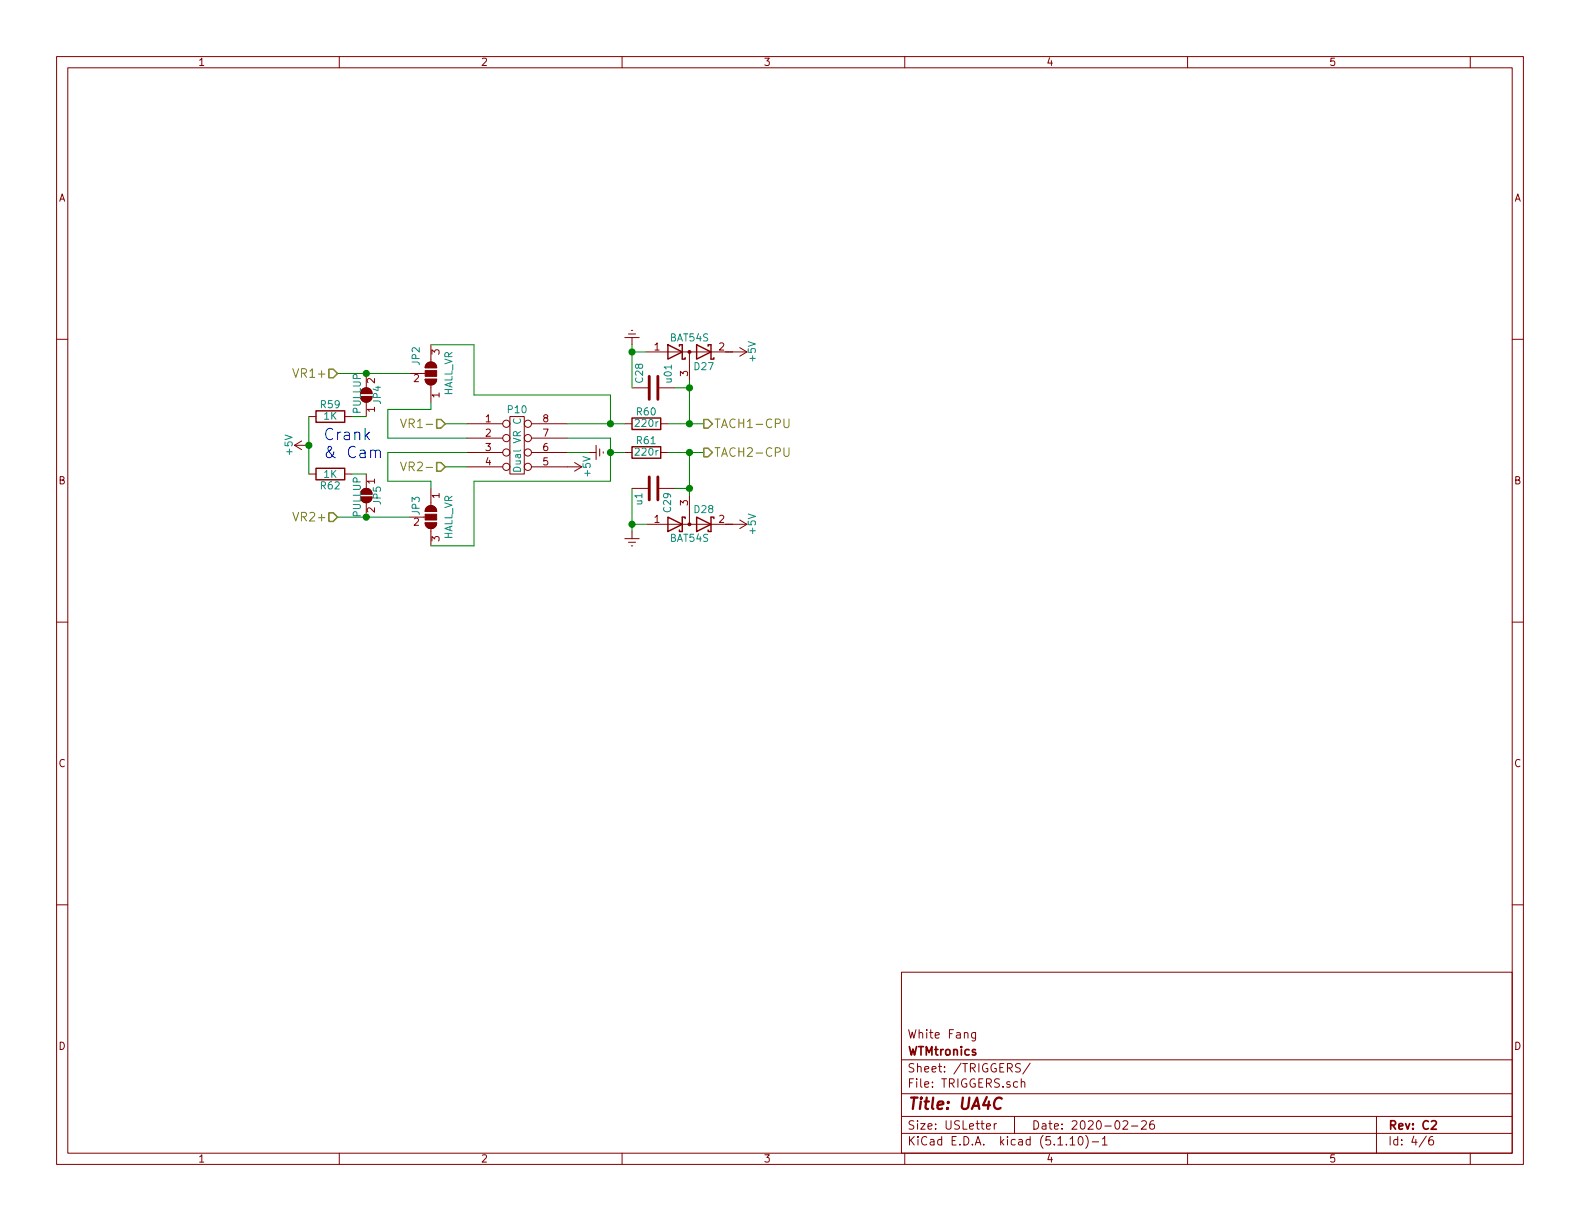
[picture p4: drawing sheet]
EESchema Schematic File Version 4
EELAYER 30 0
EELAYER END
$Descr USLetter 11000 8500
encoding utf-8
Sheet 4 6
Title "UA4C"
Date "2020-02-26"
Rev "C2"
Comp "WTMtronics"
Comment1 "White Fang"
Comment2 ""
Comment3 ""
Comment4 ""
$EndDescr
$Comp
L Underdog-rescue:DIL8-modules P10
U 1 1
P 3600 3100
F 0 "P10" H 3600 3350 50  0000 C CNN
F 1 "Dual VR C" V 3600 3100 50  0000 C CNN
F 2 "Housings_DIP:DIP-8_W7.62mm_Socket" H 3600 3100 50  0001 C CNN
F 3 "" H 3600 3100 50  0000 C CNN
F 4 "DNP" H 3600 3100 50  0001 C CNN "MPN"
	1    3600 3100
	1    0    0    -1  
$EndComp
Text HLabel 3100 2950 0    60   Input ~ 0
VR1-
Text HLabel 3100 3250 0    60   Input ~ 0
VR2-
$Comp
L Underdog-rescue:SolderJumper_3_Open-Jumper1 JP3
U 1 1
P 3000 3600
F 0 "JP3" H 2850 3500 50  0000 L CNN
F 1 "HALL_VR" H 3000 3700 50  0000 C BNN
F 2 "footprnt:JPR_3POS_SMLHL" H 3000 3600 50  0001 C CNN
F 3 "" H 3000 3600 50  0000 C CNN
F 4 "DNP" H 3000 3600 50  0001 C CNN "MPN"
	1    3000 3600
	0    1    1    0   
$EndComp
Text HLabel 2350 3600 0    60   Input ~ 0
VR2+
Text HLabel 2350 2600 0    60   Input ~ 0
VR1+
$Comp
L Underdog-rescue:SolderJumper_2_Open-Jumper1 JP4
U 1 1
P 2550 2750
AR Path="/5A77D36D" Ref="JP4"  Part="1" 
AR Path="/5ADEBF11/5A77D36D" Ref="JP4"  Part="1" 
F 0 "JP4" H 2550 2830 50  0000 C CNN
F 1 "PULLUP" H 2560 2690 50  0000 C CNN
F 2 "footprnt:JPR_2POS_SMLHL" H 2550 2750 50  0001 C CNN
F 3 "" H 2550 2750 50  0000 C CNN
F 4 "DNP" H 2550 2750 50  0001 C CNN "MPN"
	1    2550 2750
	0    1    -1   0   
$EndComp
$Comp
L power:+5V #PWR092
U 1 1
P 2150 3100
F 0 "#PWR092" H 2150 2950 50  0001 C CNN
F 1 "+5V" H 2150 3240 50  0000 C CNN
F 2 "" H 2150 3100 50  0000 C CNN
F 3 "" H 2150 3100 50  0000 C CNN
	1    2150 3100
	0    -1   -1   0   
$EndComp
$Comp
L power:+5V #PWR094
U 1 1
P 3950 3250
F 0 "#PWR094" H 3950 3100 50  0001 C CNN
F 1 "+5V" H 3950 3390 50  0000 C CNN
F 2 "" H 3950 3250 50  0000 C CNN
F 3 "" H 3950 3250 50  0000 C CNN
	1    3950 3250
	0    1    1    0   
$EndComp
$Comp
L power:Earth #PWR093
U 1 1
P 4100 3150
F 0 "#PWR093" H 4100 2900 50  0001 C CNN
F 1 "Earth" H 4100 3000 50  0001 C CNN
F 2 "" H 4100 3150 50  0000 C CNN
F 3 "" H 4100 3150 50  0000 C CNN
	1    4100 3150
	0    -1   -1   0   
$EndComp
$Comp
L Device:C C29
U 1 1
P 4550 3400
F 0 "C29" H 4575 3500 50  0000 L CNN
F 1 "u1" H 4575 3300 50  0000 L CNN
F 2 "Capacitor_SMD:C_0805_2012Metric" H 4588 3250 50  0001 C CNN
F 3 "" H 4550 3400 50  0000 C CNN
F 4 "CL21B104KBFNNNE" H 4550 3400 50  0001 C CNN "MPN"
	1    4550 3400
	0    1    1    0   
$EndComp
Text HLabel 4900 3150 2    60   Output ~ 0
TACH2-CPU
Text HLabel 4900 2950 2    60   Output ~ 0
TACH1-CPU
$Comp
L Device:C C28
U 1 1
P 4550 2700
F 0 "C28" H 4575 2800 50  0000 L CNN
F 1 "u01" H 4575 2600 50  0000 L CNN
F 2 "Capacitor_SMD:C_0805_2012Metric" H 4588 2550 50  0001 C CNN
F 3 "" H 4550 2700 50  0000 C CNN
F 4 "CL21B103KBCNNNC" H 4550 2700 50  0001 C CNN "MPN"
	1    4550 2700
	0    -1   -1   0   
$EndComp
$Comp
L power:Earth #PWR090
U 1 1
P 4400 2400
F 0 "#PWR090" H 4400 2150 50  0001 C CNN
F 1 "Earth" H 4400 2250 50  0001 C CNN
F 2 "" H 4400 2400 50  0000 C CNN
F 3 "" H 4400 2400 50  0000 C CNN
	1    4400 2400
	-1   0    0    1   
$EndComp
Text Notes 2250 3200 0    79   ~ 0
Crank\n& Cam
$Comp
L Device:R R60
U 1 1
P 4500 2950
F 0 "R60" V 4580 2950 50  0000 C CNN
F 1 "220r" V 4500 2950 50  0000 C CNN
F 2 "Resistor_SMD:R_0805_2012Metric" V 4430 2950 50  0001 C CNN
F 3 "" H 4500 2950 50  0000 C CNN
F 4 "RK73H2ATTD2200F" H 4500 2950 50  0001 C CNN "MPN"
	1    4500 2950
	0    -1   -1   0   
$EndComp
$Comp
L Device:R R61
U 1 1
P 4500 3150
F 0 "R61" V 4580 3150 50  0000 C CNN
F 1 "220r" V 4500 3150 50  0000 C CNN
F 2 "Resistor_SMD:R_0805_2012Metric" V 4430 3150 50  0001 C CNN
F 3 "" H 4500 3150 50  0000 C CNN
F 4 "RK73H2ATTD2200F" H 4500 3150 50  0001 C CNN "MPN"
	1    4500 3150
	0    -1   -1   0   
$EndComp
$Comp
L Device:R R62
U 1 1
P 2300 3300
F 0 "R62" V 2380 3300 50  0000 C CNN
F 1 "1K" V 2300 3300 50  0000 C CNN
F 2 "Resistor_SMD:R_0805_2012Metric" V 2230 3300 50  0001 C CNN
F 3 "" H 2300 3300 50  0000 C CNN
F 4 "RK73H2ATTD1001F" H 2300 3300 50  0001 C CNN "MPN"
	1    2300 3300
	0    -1   1    0   
$EndComp
$Comp
L Device:R R59
U 1 1
P 2300 2900
F 0 "R59" V 2380 2900 50  0000 C CNN
F 1 "1K" V 2300 2900 50  0000 C CNN
F 2 "Resistor_SMD:R_0805_2012Metric" V 2230 2900 50  0001 C CNN
F 3 "" H 2300 2900 50  0000 C CNN
F 4 "RK73H2ATTD1001F" H 2300 2900 50  0001 C CNN "MPN"
	1    2300 2900
	0    -1   -1   0   
$EndComp
Wire Wire Line
	3100 2950 3250 2950
Wire Wire Line
	3250 3250 3100 3250
Wire Wire Line
	2350 3600 2550 3600
Connection ~ 2550 3600
Wire Wire Line
	2350 2600 2550 2600
Connection ~ 2550 2600
Wire Wire Line
	3000 3350 2700 3350
Wire Wire Line
	2700 3350 2700 3150
Wire Wire Line
	2700 3150 3250 3150
Wire Wire Line
	2700 2850 3000 2850
Wire Wire Line
	2700 2850 2700 3050
Wire Wire Line
	2700 3050 3250 3050
Wire Wire Line
	3950 3150 4100 3150
Wire Wire Line
	4250 3350 3300 3350
Wire Wire Line
	4250 3050 4250 3150
Wire Wire Line
	4250 3050 3950 3050
Wire Wire Line
	3000 2400 3300 2400
Wire Wire Line
	3300 2400 3300 2750
Wire Wire Line
	3300 3350 3300 3800
Wire Wire Line
	2450 3300 2550 3300
Wire Wire Line
	2450 2900 2550 2900
Wire Wire Line
	2150 2900 2150 3100
Connection ~ 2150 3100
Wire Wire Line
	4250 3150 4350 3150
Connection ~ 4250 3150
Wire Wire Line
	4650 3150 4800 3150
Wire Wire Line
	4650 2950 4800 2950
Wire Wire Line
	3300 2750 4250 2750
Wire Wire Line
	3950 2950 4250 2950
Wire Wire Line
	3300 3800 3000 3800
Wire Wire Line
	4250 2750 4250 2950
Connection ~ 4250 2950
$Comp
L power:Earth #PWR096
U 1 1
P 4400 3700
F 0 "#PWR096" H 4400 3450 50  0001 C CNN
F 1 "Earth" H 4400 3550 50  0001 C CNN
F 2 "" H 4400 3700 50  0000 C CNN
F 3 "" H 4400 3700 50  0000 C CNN
	1    4400 3700
	1    0    0    -1  
$EndComp
Wire Wire Line
	4800 2650 4800 2700
Connection ~ 4800 2950
Wire Wire Line
	4800 3150 4800 3400
Connection ~ 4800 3150
$Comp
L Device:D_Schottky_x2_Serial_AKC D28
U 1 1
P 4800 3650
F 0 "D28" H 4900 3550 50  0000 C CNN
F 1 "BAT54S" H 4800 3750 50  0000 C CNN
F 2 "Package_TO_SOT_SMD:SOT-23" H 4800 3650 50  0001 C CNN
F 3 "" H 4800 3650 50  0001 C CNN
F 4 "BAT54S,215" H 4800 3650 50  0001 C CNN "MPN"
	1    4800 3650
	1    0    0    1   
$EndComp
$Comp
L Device:D_Schottky_x2_Serial_AKC D27
U 1 1
P 4800 2450
F 0 "D27" H 4900 2350 50  0000 C CNN
F 1 "BAT54S" H 4800 2550 50  0000 C CNN
F 2 "Package_TO_SOT_SMD:SOT-23" H 4800 2450 50  0001 C CNN
F 3 "" H 4800 2450 50  0001 C CNN
F 4 "BAT54S,215" H 4800 2450 50  0001 C CNN "MPN"
	1    4800 2450
	1    0    0    -1  
$EndComp
Wire Wire Line
	4700 2700 4800 2700
Connection ~ 4800 2700
Wire Wire Line
	4700 3400 4800 3400
Connection ~ 4800 3400
Wire Wire Line
	4400 2400 4400 2450
Wire Wire Line
	4500 2450 4400 2450
Connection ~ 4400 2450
Wire Wire Line
	4400 3400 4400 3650
Wire Wire Line
	4400 3650 4500 3650
Connection ~ 4400 3650
$Comp
L power:+5V #PWR095
U 1 1
P 5100 3650
F 0 "#PWR095" H 5100 3500 50  0001 C CNN
F 1 "+5V" H 5100 3790 50  0000 C CNN
F 2 "" H 5100 3650 50  0000 C CNN
F 3 "" H 5100 3650 50  0000 C CNN
	1    5100 3650
	0    1    1    0   
$EndComp
$Comp
L power:+5V #PWR091
U 1 1
P 5100 2450
F 0 "#PWR091" H 5100 2300 50  0001 C CNN
F 1 "+5V" H 5100 2590 50  0000 C CNN
F 2 "" H 5100 2450 50  0000 C CNN
F 3 "" H 5100 2450 50  0000 C CNN
	1    5100 2450
	0    1    1    0   
$EndComp
$Comp
L Underdog-rescue:SolderJumper_2_Open-Jumper1 JP5
U 1 1
P 2550 3450
AR Path="/5AE0ECE6" Ref="JP5"  Part="1" 
AR Path="/5ADEBF11/5AE0ECE6" Ref="JP5"  Part="1" 
F 0 "JP5" H 2550 3530 50  0000 C CNN
F 1 "PULLUP" H 2560 3390 50  0000 C CNN
F 2 "footprnt:JPR_2POS_SMLHL" H 2550 3450 50  0001 C CNN
F 3 "" H 2550 3450 50  0000 C CNN
F 4 "DNP" H 2550 3450 50  0001 C CNN "MPN"
	1    2550 3450
	0    1    1    0   
$EndComp
Wire Wire Line
	3000 3350 3000 3400
$Comp
L Underdog-rescue:SolderJumper_3_Open-Jumper1 JP2
U 1 1
P 3000 2600
F 0 "JP2" H 3050 2500 50  0000 L CNN
F 1 "HALL_VR" H 3000 2700 50  0000 C BNN
F 2 "footprnt:JPR_3POS_SMLHL" H 3000 2600 50  0001 C CNN
F 3 "" H 3000 2600 50  0000 C CNN
F 4 "DNP" H 3000 2600 50  0001 C CNN "MPN"
	1    3000 2600
	0    1    -1   0   
$EndComp
Wire Wire Line
	3000 2850 3000 2800
Wire Wire Line
	2550 3600 2850 3600
Wire Wire Line
	2550 2600 2850 2600
Wire Wire Line
	2150 3100 2150 3300
Wire Wire Line
	4250 3150 4250 3350
Wire Wire Line
	4250 2950 4350 2950
Wire Wire Line
	4800 2950 4900 2950
Wire Wire Line
	4800 3150 4900 3150
Wire Wire Line
	4800 2700 4800 2950
Wire Wire Line
	4800 3400 4800 3450
Wire Wire Line
	4400 2450 4400 2700
Wire Wire Line
	4400 3650 4400 3700
$EndSCHEMATC
